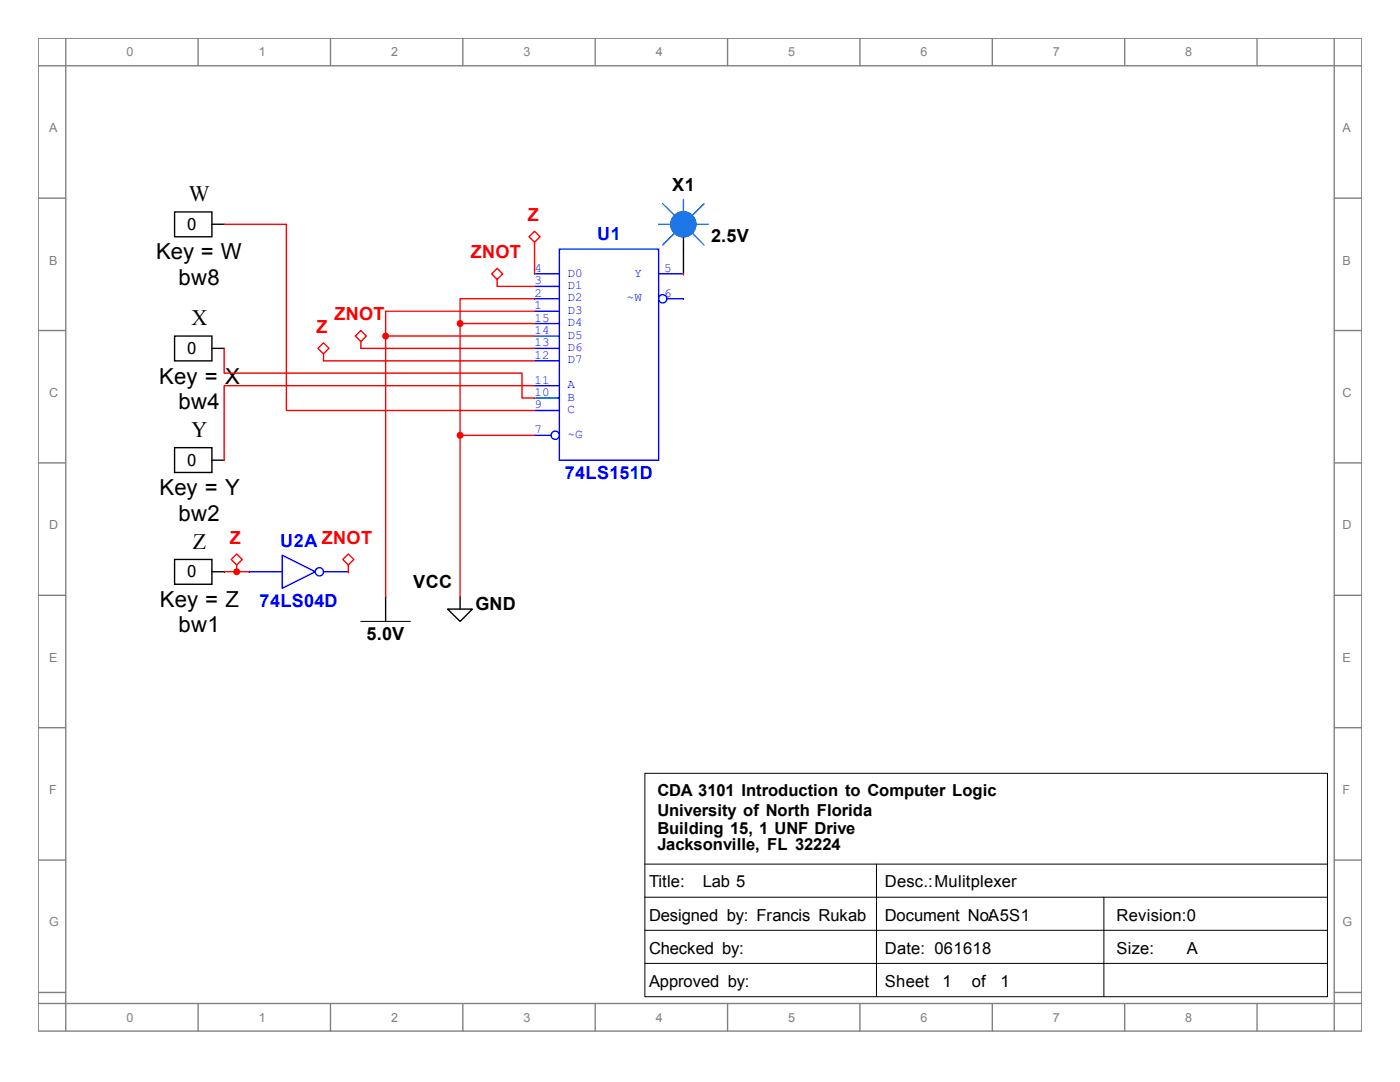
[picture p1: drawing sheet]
<svg xmlns="http://www.w3.org/2000/svg" width="279mm" height="216mm" viewBox="0 0 279 216" stroke-linecap="round" stroke-linejoin="round" font-family="sans-serif">
<g fill="none" stroke="#808080" stroke-width=".28">
<path d="M7.6 7.6h264.2v198.1h-264.2zM7.6 13.1h264.2M13.1 7.6v198.1M39.5 7.6v5.5M66 7.6v5.5M92.4 7.6v5.5M118.8 7.6v5.5M145.2 7.6v5.5M171.6 7.6v5.5M198 7.6v5.5M224.5 7.6v5.5M250.9 7.6v5.5"/>
<path d="M266.3 7.6v198.1M7.6 39.5h5.5M266.3 39.5h5.5M7.6 66h5.5M266.3 66h5.5M7.6 92.4h5.5M266.3 92.4h5.5M7.6 118.8h5.5M266.3 118.8h5.5M7.6 145.2h5.5M266.3 145.2h5.5M7.6 171.6h5.5"/>
<path d="M266.3 171.6h5.5M7.6 198h5.5M266.3 198h5.5M7.6 200.2h264.2M39.5 200.2v5.5M66 200.2v5.5M92.4 200.2v5.5M118.8 200.2v5.5M145.2 200.2v5.5M171.6 200.2v5.5M198 200.2v5.5M224.5 200.2v5.5"/>
<path d="M250.9 200.2v5.5"/>
</g>
<path d="M128.7 154.3h136.2v44.6h-136.2zM128.7 172.4h136.2M128.7 179h136.2M174.9 172.4v26.4M220.3 179v19.8M128.7 185.6h136.2M128.7 192.2h136.2" fill="none" stroke="#000" stroke-width=".2"/>
<path d="M111.6 49.7h19.8v42.1h-19.8z" fill="none" stroke="#00f" stroke-width=".28"/>
<g fill="none" stroke="#00f" stroke-width=".28">
<path d="M133.1 59.6h3.3"/>
<circle cx="132.3" cy="59.6" r=".83"/>
</g>
<path d="M106.7 54.7h4.9" fill="none" stroke="#00f" stroke-width=".28"/>
<path d="M106.7 57.1h4.9" fill="none" stroke="#00f" stroke-width=".28"/>
<path d="M106.7 59.6h4.9" fill="none" stroke="#00f" stroke-width=".28"/>
<path d="M106.7 62.1h4.9" fill="none" stroke="#00f" stroke-width=".28"/>
<path d="M106.7 64.6h4.9" fill="none" stroke="#00f" stroke-width=".28"/>
<path d="M106.7 67.1h4.9" fill="none" stroke="#00f" stroke-width=".28"/>
<path d="M106.7 69.5h4.9" fill="none" stroke="#00f" stroke-width=".28"/>
<path d="M106.7 72h4.9" fill="none" stroke="#00f" stroke-width=".28"/>
<path d="M106.7 77h4.9" fill="none" stroke="#00f" stroke-width=".28"/>
<path d="M106.7 81.9h4.9" fill="none" stroke="#00f" stroke-width=".28"/>
<path d="M106.7 79.4h4.9" fill="none" stroke="#00f" stroke-width=".28"/>
<path d="M131.4 54.7h5" fill="none" stroke="#00f" stroke-width=".28"/>
<g fill="none" stroke="#00f" stroke-width=".28">
<path d="M106.7 86.9h3.3M54.7 114.1h1.6M56.3 110.8l6.6 3.3-6.6 3.3z"/>
<circle cx="110.8" cy="86.8" r=".83"/>
<circle cx="63.7" cy="114.1" r=".82"/>
</g>
<path d="M34.8 42.3h7.5v4.9h-7.5zM42.3 44.7h2.4M34.8 67.1h7.5v4.9h-7.5zM42.3 69.5h2.4M34.8 89.3h7.5v5h-7.5zM42.3 91.8h2.4M34.8 111.6h7.5v5h-7.5zM42.3 114.1h2.4M77 119v5M91.8 119v2.5M89.3 121.5h5l-2.5 2.5z" fill="none" stroke="#000" stroke-width=".28"/>
<path d="M72 124h9.9" fill="none" stroke="#000" stroke-width=".2"/>
<path d="M64.6 114.1h4.9" fill="none" stroke="#00f" stroke-width=".28"/>
<path d="M49.7 114.1h5" fill="none" stroke="#00f" stroke-width=".28"/>
<path d="M105.6 47.2l1.1-1.1 1.1 1.1-1.1 1.1z" fill="none" stroke="#f00" stroke-width=".28"/>
<path d="M106.7 48.3v6.4" fill="none" stroke="#f00" stroke-width=".28"/>
<circle cx="47.2" cy="114.1" r=".55" fill="#f00"/>
<g fill="none" stroke="#f00" stroke-width=".28">
<path d="M44.7 114.1h5M46.1 111.6l1.1-1.1 1.1 1.1-1.1 1.1z"/>
<circle cx="47.2" cy="114.1" r=".55"/>
</g>
<path d="M47.2 114.1h.1M47.2 112.7v1.4M68.4 111.6l1.1-1.1 1.1 1.1-1.1 1.1z" fill="none" stroke="#f00" stroke-width=".28"/>
<path d="M98.1 54.7l1.1-1.1 1.1 1.1-1.1 1.1zM69.5 114.1h.1M69.5 112.7v1.4" fill="none" stroke="#f00" stroke-width=".28"/>
<path d="M99.2 55.8v1.3h7.5" fill="none" stroke="#f00" stroke-width=".28"/>
<circle cx="91.8" cy="86.9" r=".56" fill="#f00"/>
<g fill="none" stroke="#f00" stroke-width=".28">
<path d="M106.7 86.9h-14.9v32.1"/>
<circle cx="91.8" cy="86.9" r=".56"/>
</g>
<circle cx="91.8" cy="64.6" r=".55" fill="#f00"/>
<g fill="none" stroke="#f00" stroke-width=".28">
<path d="M106.7 59.6h-14.9v5M91.8 64.6v22.3M91.8 64.6h14.9"/>
<circle cx="91.8" cy="64.6" r=".55"/>
</g>
<circle cx="77" cy="67.1" r=".56" fill="#f00"/>
<g fill="none" stroke="#f00" stroke-width=".28">
<path d="M70.9 67.1l1.1-1.1 1.1 1.1-1.1 1.1zM77 67.1v51.9M77 67.1h29.7M106.7 62.1h-29.7v5"/>
<circle cx="77" cy="67.1" r=".56"/>
</g>
<path d="M63.5 69.5l1.1-1.1 1.1 1.1-1.1 1.1zM72 68.2v1.3h34.7" fill="none" stroke="#f00" stroke-width=".28"/>
<path d="M64.6 70.6v1.4h42.1" fill="none" stroke="#f00" stroke-width=".28"/>
<g fill="none" stroke="#000" stroke-width=".28">
<path d="M136.4 47.2v2.5"/>
<circle cx="136.4" cy="44.8" r="2.47"/>
</g>
<path d="M136.4 39.8v2.5M131.4 44.7h2.5M132.2 40.6l2.5 2.5M134.7 46.4l-2.5 2.5M138 46.4l2.5 2.5M138.9 44.7h2.5M140.5 40.6l-2.5 2.5" fill="none" stroke="#0080ff" stroke-width=".28"/>
<circle cx="136.4" cy="44.8" r="2.47" fill="#0080ff"/>
<circle cx="136.4" cy="44.8" r="2.47" fill="none" stroke="#0080ff" stroke-width=".28"/>
<path d="M136.4 49.7v5" fill="none" stroke="#000" stroke-width=".28"/>
<path d="M44.7 44.7h12.4v37.2h49.6M136.4 54.7h.1M44.7 69.5v5h59.5v4.9h2.5M106.7 77h-62v14.8" fill="none" stroke="#f00" stroke-width=".28"/>
<g font-size="4.4">
<text x="37.7" y="40.2">W</text>
<text x="31.2" y="51.8">Key = W</text>
<text x="35.6" y="56.9">bw8</text>
<text x="38.2" y="64.9">X</text>
<text x="31.8" y="76.5">Key = X</text>
<text x="35.6" y="81.6">bw4</text>
<text x="38.2" y="87.2">Y</text>
<text x="31.8" y="98.8">Key = Y</text>
<text x="35.6" y="103.9">bw2</text>
<text x="38.5" y="109.5">Z</text>
<text x="31.9" y="121.1">Key = Z</text>
<text x="35.6" y="126.2">bw1</text>
</g>
<g font-size="3.6">
<text x="134.2" y="38.1">X1</text>
<text x="141.9" y="48.3">2.5V</text>
<text x="82.5" y="117.3">VCC</text>
<text x="94.9" y="121.7">GND</text>
<text x="73.2" y="127.8">5.0V</text>
</g>
<g font-size="3.6" fill="#f00">
<text x="105.3" y="44.1">Z</text>
<text x="93.9" y="51.6">ZNOT</text>
<text x="66.8" y="63.9">ZNOT</text>
<text x="63.2" y="66.4">Z</text>
<text x="45.9" y="108.5">Z</text>
</g>
<g font-size="3.6" fill="#00f">
<text x="119.2" y="48">U1</text>
<text x="112.7" y="95.6">74LS151D</text>
<text x="55.9" y="109.1">U2A ZNOT</text>
<text x="51.8" y="121.2">74LS04D</text>
</g>
<g font-size="3.3">
<text x="37.3" y="45.9">0</text>
<text x="37.3" y="70.7">0</text>
<text x="37.3" y="92.9">0</text>
<text x="37.3" y="115.2">0</text>
<text x="131.2" y="158.9">CDA 3101 Introduction to Computer Logic</text>
<text x="131.2" y="162.8">University of North Florida</text>
<text x="131.2" y="166.4">Building 15, 1 UNF Drive</text>
<text x="131.2" y="169.7">Jacksonville, FL 32224</text>
<text x="129.5" y="177.1">Title:</text>
<text x="140.3" y="177.1">Lab 5</text>
<text x="176.6" y="177.1">Desc.:Mulitplexer</text>
<text x="129.5" y="183.7">Designed by: Francis Rukab</text>
<text x="176.6" y="183.7">Document No:A5S1</text>
<text x="222.8" y="183.7">Revision:0</text>
<text x="129.5" y="190.3">Checked by:</text>
<text x="176.6" y="190.3">Date: 061618</text>
<text x="222.8" y="190.3">Size:</text>
<text x="236.9" y="190.3">A</text>
<text x="129.5" y="196.9">Approved by:</text>
<text x="176.6" y="196.9">Sheet</text>
<text x="188.1" y="196.9">1</text>
<text x="193.9" y="196.9">of</text>
<text x="199.7" y="196.9">1</text>
</g>
<g font-size="2.5" fill="#808080">
<text x="25.2" y="11.2">0</text>
<text x="51.6" y="11.2">1</text>
<text x="78.1" y="11.2">2</text>
<text x="104.5" y="11.2">3</text>
<text x="130.9" y="11.2">4</text>
<text x="157.3" y="11.2">5</text>
<text x="183.7" y="11.2">6</text>
<text x="210.1" y="11.2">7</text>
<text x="236.6" y="11.2">8</text>
<text x="9.8" y="26.4">A</text>
<text x="267.9" y="26.4">A</text>
<text x="9.8" y="52.8">B</text>
<text x="267.9" y="52.8">B</text>
<text x="9.8" y="79.2">C</text>
<text x="267.9" y="79.2">C</text>
<text x="9.8" y="105.6">D</text>
<text x="267.9" y="105.6">D</text>
<text x="9.8" y="132">E</text>
<text x="267.9" y="132">E</text>
<text x="9.8" y="158.5">F</text>
<text x="267.9" y="158.5">F</text>
<text x="9.8" y="184.9">G</text>
<text x="267.9" y="184.9">G</text>
<text x="25.2" y="203.8">0</text>
<text x="51.6" y="203.8">1</text>
<text x="78.1" y="203.8">2</text>
<text x="104.5" y="203.8">3</text>
<text x="130.9" y="203.8">4</text>
<text x="157.3" y="203.8">5</text>
<text x="183.7" y="203.8">6</text>
<text x="210.1" y="203.8">7</text>
<text x="236.6" y="203.8">8</text>
</g>
<g font-size="2.5" fill="#00f">
<text x="106.7" y="54.3">4</text>
<text x="106.7" y="56.7">3</text>
<text x="106.7" y="59.2">2</text>
<text x="113.3" y="55.2">D0</text>
<text x="113.3" y="57.7">D1</text>
<text x="126.6" y="55.2">Y</text>
<text x="132.5" y="54.3">5</text>
<text x="132.5" y="59.2">6</text>
<text x="106.7" y="61.7">1</text>
<text x="106.7" y="64.2">15</text>
<text x="113.3" y="60.2">D2</text>
<text x="113.3" y="62.6">D3</text>
<text x="113.3" y="65.1">D4</text>
<text x="125.1" y="60.2">~W</text>
<text x="106.7" y="66.6">14</text>
<text x="106.7" y="69.1">13</text>
<text x="106.7" y="71.6">12</text>
<text x="113.3" y="67.6">D5</text>
<text x="113.3" y="70.1">D6</text>
<text x="106.7" y="76.5">11</text>
<text x="113.3" y="72.5">D7</text>
<text x="113.3" y="77.5">A</text>
<text x="106.7" y="81.5">9</text>
<text x="106.7" y="79">10</text>
<text x="113.3" y="82.4">C</text>
<text x="113.3" y="80">B</text>
<text x="106.7" y="86.4">7</text>
<text x="113.3" y="87.4">~G</text>
</g>
</svg>
